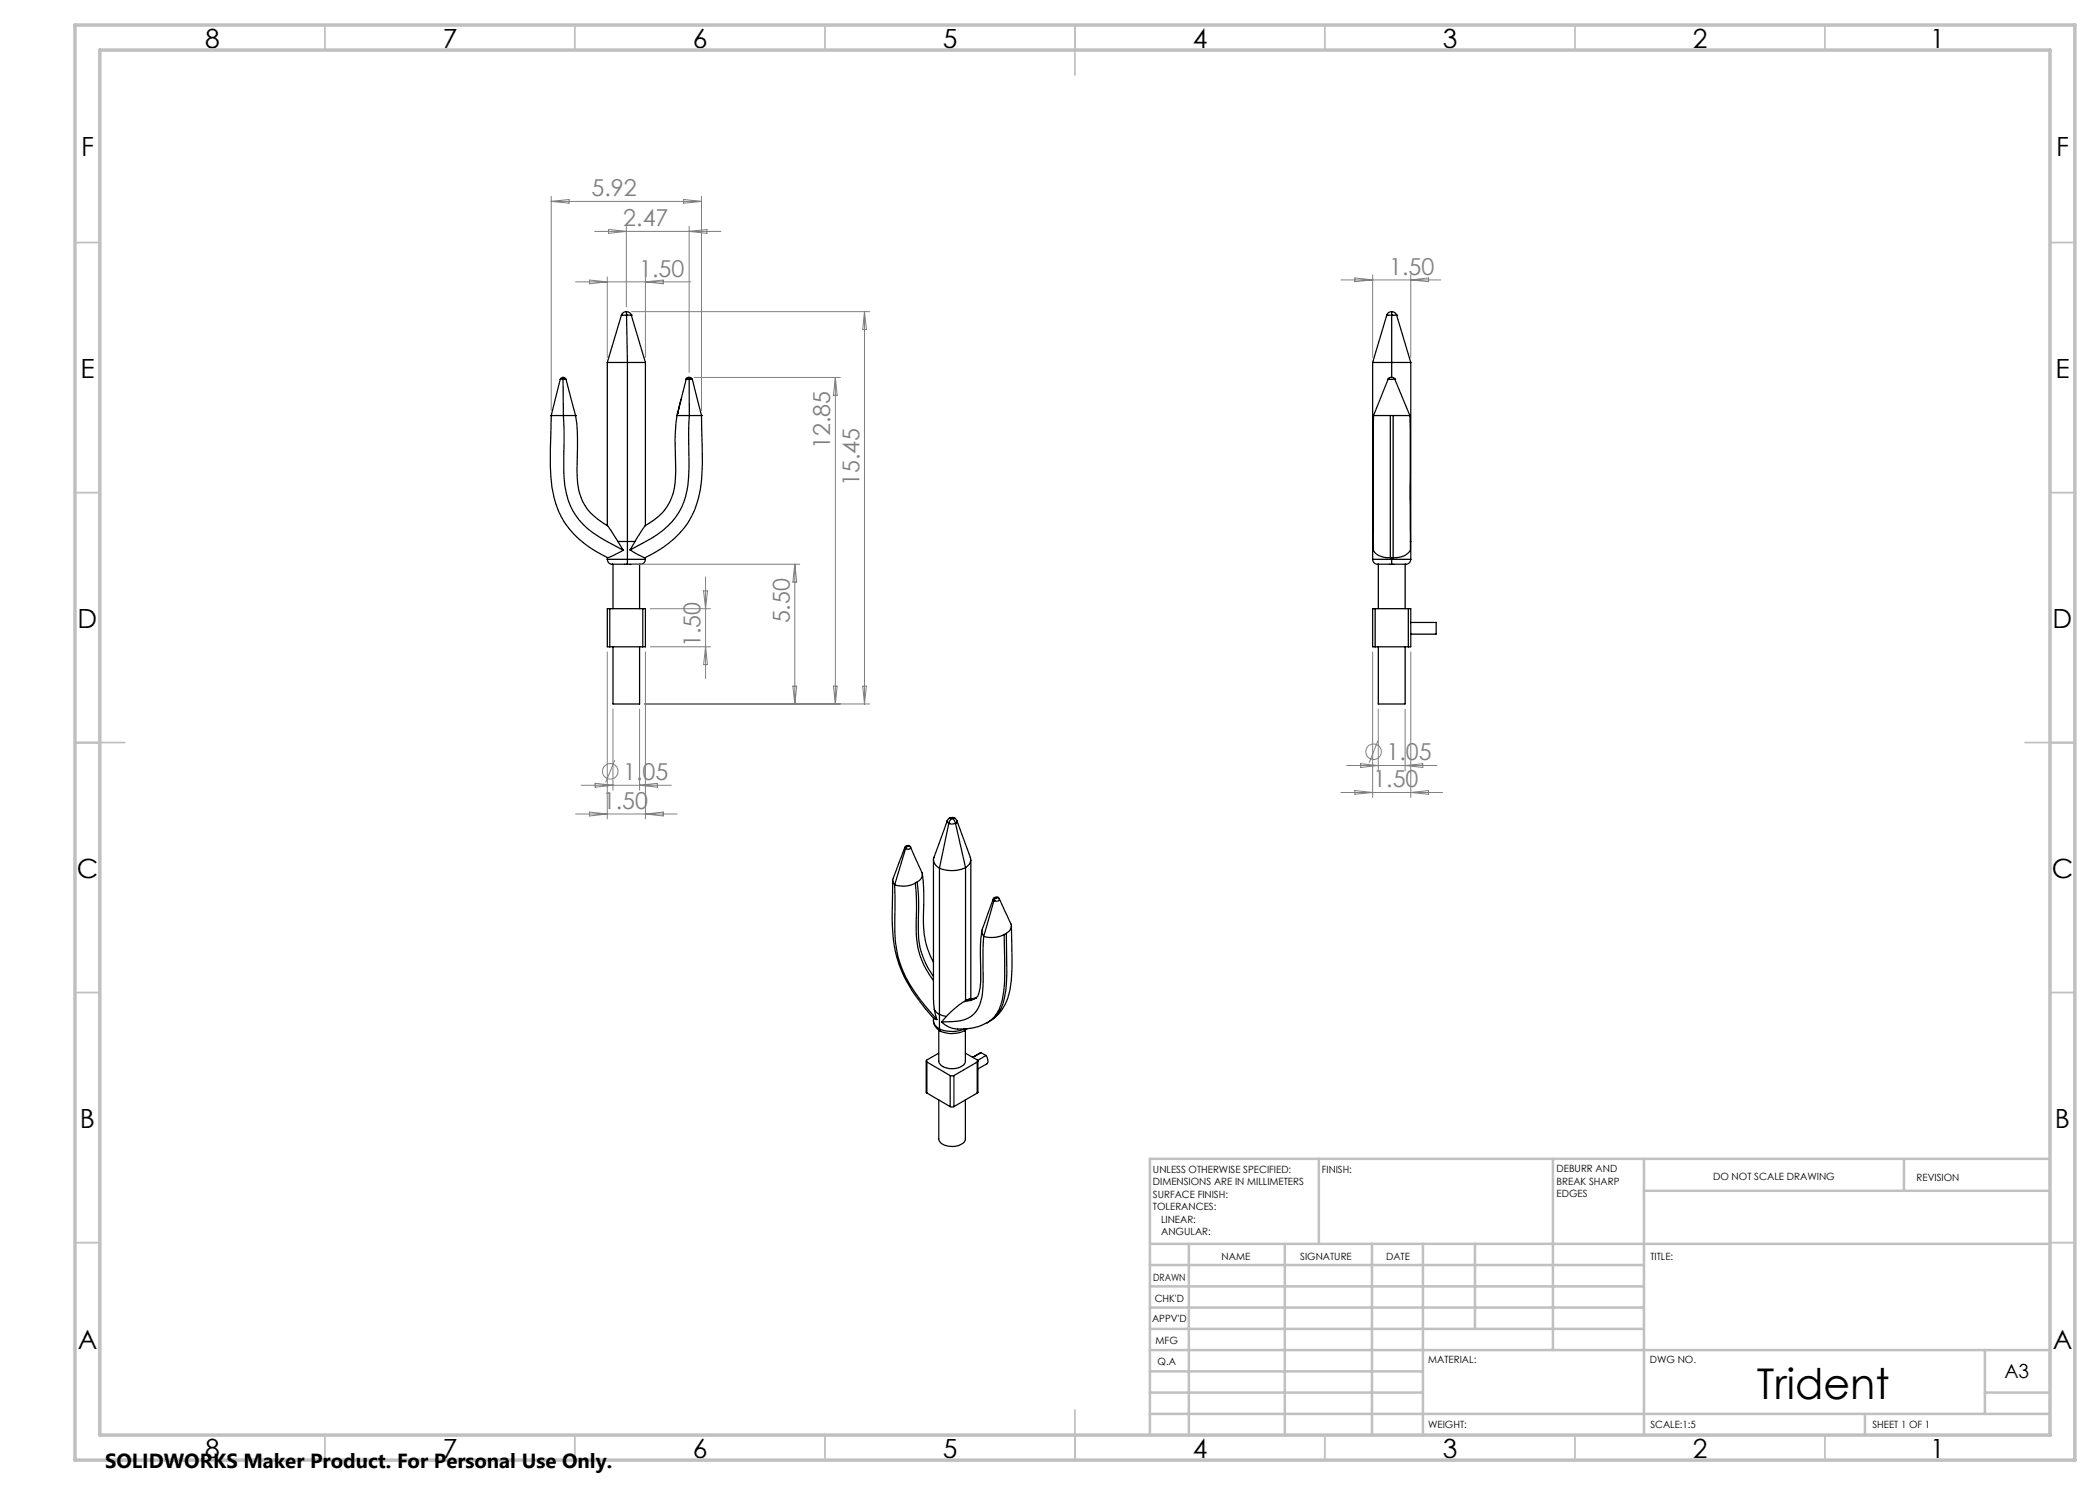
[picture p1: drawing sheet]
<svg xmlns="http://www.w3.org/2000/svg" width="420mm" height="297mm" viewBox="0 0 420 297" stroke-linecap="round" stroke-linejoin="round" font-family="sans-serif">
<g fill="none" stroke="#000" stroke-width=".25">
<path d="M112.6 75.5l-.3 .1-.3 .3-1.8 7.2M112.6 75.5l.4 .1 .2 .3 1.9 7.2M112.6 75.8h.1M112.6 75.5v.3M112.6 75.8l-.5 .1M112.6 75.8l.6 .1M112.6 75.8l.1 7.3M121.5 72.5h4M121.5 72.5v32.6M124.3 63h1M124.3 63h.1M124.3 63l-2.8 9.5"/>
<path d="M125.2 62.3a1 1 0 0 0-.9 .7M125.2 62.3h.1M125.3 62.3v.7M125.3 62.3a1 1 0 0 1 1 .7M125.3 63h.1M125.3 63h1M125.3 63l.2 9.5M125.5 72.5h3.6M125.5 72.5v39.4M126.3 63h.1M126.3 63l2.8 9.5M129.1 72.5v32.6"/>
<path d="M136.2 79.9l-.7 2.8M137.2 75.9h.1M137.2 75.9l-1.7 6.8M137.7 75.5l-.5 .4M137.7 75.5l-.3 .1-.2 .3M137.7 75.5h.1M137.8 75.5l.5 .1 .2 .3M137.8 75.8h.1M137.8 75.8l-.6 .1M137.8 75.5v.3M137.8 75.8l.7 .1M137.8 75.8l.1 7.3"/>
<path d="M138.5 75.9l1.8 7.2M274.5 72.5h7.7M274.5 72.5v39.4M277.4 63h.1M277.4 63h.9M277.4 63l-2.9 9.5M277.6 75.8h.1M277.6 75.8h1.3M277.6 75.8l.4-.3h.6l.3 .3M277.6 75.8l-2.9 7.3M278.3 63h.1M278.3 63h1"/>
<path d="M278.3 62.3a1 1 0 0 0-.9 .7M278.3 62.3v.7M278.3 62.3h.1a1 1 0 0 1 .9 .7M278.3 63v12.5M278.9 75.8h.1M278.9 75.8l3.1 7.3M279.3 63h.1M279.3 63l2.9 9.5M282.2 72.5v39.4M110.2 83.1h2.5M110.2 83.1v3.6a47.8 47.8 0 0 0 .6 12.8 17.1 17.1 0 0 0 9.5 11.4l1.3 .6 3-1.5M110.2 83.1h.1"/>
<path d="M112.7 83.1l.1 5.5a41.1 41.1 0 0 0 .4 10 13.3 13.3 0 0 0 6.7 8.9l4.7 2.5M112.7 83.1h2.4M115.1 83.1a56.9 56.9 0 0 1 .3 11.1 11.6 11.6 0 0 0 2.7 8.3l1.6 1.4 1.9 1.3 2 3.1M115.1 83.1h.1M135.5 82.7v.4h2.4M135.5 82.7l-.3 2a61.4 61.4 0 0 0-.1 9.5 11.4 11.4 0 0 1-2.6 8.3l-1.7 1.5-1.8 1.2-2 3.1M135.5 82.7h.1M137.9 83.1l-.2 3.5 .1 5.3a18.9 18.9 0 0 1-2.1 10.6 16.3 16.3 0 0 1-6.6 5.8l-3.1 1.7M137.9 83.1h2.4M140.3 83.1v2.8a49.3 49.3 0 0 1-.6 13.6 17.1 17.1 0 0 1-9.4 11.4l-1.2 .6a7.4 7.4 0 0 1-3.1-1.5M140.3 83.1h.1M274.7 83.1l-.1 26.9a3.3 3.3 0 0 0 3.5 1.5"/>
<path d="M274.7 83.1h3.4M278.1 83.1v28.4M278.1 83.1h.5M278.6 83.1h3.4M278.6 83.1v28.4M282 83.1l.1 26.9a3.4 3.4 0 0 1-3.5 1.5M121.5 111.9a1.26 1.26 0 0 0 1.4 1h2.5M121.5 111.9h4M121.5 111.5v.4M122.6 112.9v8.8M123.6 108.3l1 1.7M123.6 108.3h3.4"/>
<path d="M125.5 111.9l-.1 1M125.5 111.9h3.6M127 108.3l-1 1.7M127.9 112.9v8.8M129.1 111.9a1.28 1.28 0 0 1-1.5 1h-2.2M129.1 111.5v.4M274.5 111.9a.95 .95 0 0 0 1.2 1M274.5 111.9h3.8M274.5 108.3h.1M275.7 112.9h2.6M275.7 112.9v8.8M278.3 112.9h2.7"/>
<path d="M278.3 111.9v1M278.3 111.9h3.9M278.3 111.5h.3M278.3 111.5h-.2M278.3 111.5v.4M281 112.9v8.8M282.1 108.3h.1M282.2 111.9a.95 .95 0 0 1-1.2 1M122 121.7h-.5v7.7h.5M122 121.7v7.7M122 129.4h6.6M122 121.7h6.6"/>
<path d="M122.6 129.4v11.4h5.3v-11.4M128.6 121.7h.5v7.7h-.5M128.6 121.7v7.7M275 121.7h-.5v7.7h.5M275 129.4h6.7M275 121.7h6.7M275 121.7v7.7M275.7 129.4v11.4h5.3v-11.4M281.7 121.7h.5v7.7h-.5M281.7 121.7v7.7M282.2 124.5h5v2.3h-5M178.5 176.1a78.6 78.6 0 0 0 .2 12.1 25.5 25.5 0 0 0 6.3 13.4l1.8 2.1 .6 .2"/>
<path d="M178.9 177l.1 6.8a22.3 22.3 0 0 0 5 16.1l3.4 4M181 169.5l-1.9 5a2.32 2.32 0 0 0-.5 2l.3 .5M181 169.5l.1 .2M181.1 169.7h.1M181.1 169.7l-2.2 7.3M181.5 169.3l-.4 .4M181.6 169.2h.3l-.5-.1-.4 .4M181.6 169.2l-.1 .1M181.9 169.2l.2 .2M182.1 169.4h.1M182.1 169.4l1.7 3.9a2.37 2.37 0 0 1 .5 2.2l-.9 .9M182.1 169.4a.57 .57 0 0 1-.4 .5 .57 .57 0 0 1-.6-.2"/>
<path d="M183.1 176.6l-1.8 .6h-1.2l-1.2-.2M183.1 176.6l.2 5.4a23.2 23.2 0 0 0 .7 9.2l1.1 2.5 1.6 2.4M183.4 176.4l.3 2.7v5.2a16 16 0 0 0 3 11M183.4 176.4l-.3 .2M184.5 174.8a79.7 79.7 0 0 1 .2 10.5 16.1 16.1 0 0 0 2 7.2M186.7 172v28M186.8 171.5a1.82 1.82 0 0 0 1.1 2.1M187.9 173.6v32.2M189.5 164.1l-2.7 7.5M189.8 164.7h.1M189.8 164.7l.3 .1 1-.1M189.8 164.7l-1.9 8.9"/>
<path d="M189.9 163.6h.1M189.9 163.6a.56 .56 0 0 0-.5 .5 .56 .56 0 0 0 .4 .6M189.9 163.6l.6-.1 .5 .2M189.9 163.7h.5M190.4 163.7h.1M190.4 163.7l-.4 .4-.2 .6M190.4 163.7a.66 .66 0 0 1 1 .4l2.7 7.3a1.78 1.78 0 0 1-1 2.1M190.4 163.7l.5 .4 .2 .6M191.1 164.7h.1M191.1 164.7l2 8.8M191.3 164.1l.1 .2-.3 .4M193.1 173.5a6.5 6.5 0 0 1-5.2 .1"/>
<path d="M193.1 173.5v26.7M194.2 172v27.8M198.6 179.8l-1.8 5.2a1.96 1.96 0 0 0-.1 2.3M198.6 179.8l.2 .3M198.9 179.6l-.3 .2M198.9 179.6h.2M199.1 179.7l-.3 .4M199.1 179.6v.1M199.4 179.5l-.3 .2M199.4 179.5l-.3 .1M199.6 179.5l-.5-.1-.2 .2M199.6 179.5h-.2"/>
<path d="M199.7 179.5l.1 .2M199.8 179.7l2.4 5.2M199.8 179.7a.52 .52 0 0 1-.2 .6 .52 .52 0 0 1-.6-.1l-.2-.1M195.2 199.6l-1.9 .5M195.3 199.6l-1.4 .2-.6 .3M196.4 186.2a69.7 69.7 0 0 0-.3 10.1 5.1 5.1 0 0 1-.8 3.2l-.2 .2a4.3 4.3 0 0 1-2.2 .6M196.7 187.3l-.1 5.7a25.4 25.4 0 0 1-.4 7.2 5.3 5.3 0 0 1-5.7 4.1l-2.2 .1M198.8 180.1h.1M198.8 180.1l-2.1 7.2M200.8 186.9l-1.7 .6h-1.2l-1.2-.2M200.8 186.9l.1 2.3a51.1 51.1 0 0 1-.5 10.8 6.8 6.8 0 0 1-3 4.5M201.3 186.7v2.2a47.8 47.8 0 0 1-.5 10.9 6.5 6.5 0 0 1-3.4 4.7"/>
<path d="M201.3 186.7l-.5 .2M202.2 184.8a1.6 1.6 0 0 1-.9 1.9M202.3 185.2a71.8 71.8 0 0 1-.3 12.9 9 9 0 0 1-3.7 5.9M185.2 212.2v6.3l.2 .1M185.4 212.4l4.6 2.7M185.4 218.6l4.6 2.7M185.4 212.4v6.2M186.7 204.1a2.6 2.6 0 0 0 1.4 2.2l-.2-.5M186.7 204.1l.3 .9 .9 .8M186.7 203.6v.5M186.7 200l.2 1.9M186.9 201.9l.1 .3a2.97 2.97 0 0 0 2.3 1.1"/>
<path d="M186.9 201.9l.5 2M187.7 210.6l-2.3 1.4-.2 .2 .2 .2M187.7 206v6.2a1.88 1.88 0 0 0 2 1.5 3.1 3.1 0 0 0 3.3-1.2l.1-6.5M187.7 220v7.7a1.88 1.88 0 0 0 2 1.5 3.1 3.1 0 0 0 3.3-1.1l.1-8.1M187.9 205.8a6.3 6.3 0 0 0 5 0M188.3 204.4a6.3 6.3 0 0 0 6 1.2l1.4-.3 1.7-.8M189.3 203.3l-1 1.1M190 215.1h.8M190 215.1v6.2M190.8 215.1v6.2M192.9 200.3a15.1 15.1 0 0 0-3.6 3M192.9 206.1a6 6 0 0 1-4.8 .1"/>
<path d="M193.1 210.6l2.3 1.4 .2 .2-.2 .2M193.1 205.8l-.2 .3M193.1 200.2l-.2 .1M193.3 200.1l-.2 .1M193.4 205.7l-.5 .5M195.4 212.4l-4.6 2.7M195.4 212.4v6.2M195.4 218.6l-4.6 2.7M195.6 212.2v6.3l-.2 .1M196.2 210.5l-1.7 1M196.2 210.5l-1.6 1M196.2 210.5l1 .6"/>
<path d="M197.2 211.1a1.27 1.27 0 0 1 .1 1.7l-1.7 1M197.2 211.1l-1.7 1M190 221.3h.8"/>
</g>
<g fill="none" stroke="#808080" stroke-width=".2">
<path d="M110.2 39.3v42.8M136.7 39.9l3.6 .4-3.6 .3zM140.3 39.3v42.8M110.2 40.3h30.1M110.2 40.3l3.6-.4v.7zM115.1 56.4h23M117.9 56l3.6 .4-3.6 .4zM118.9 46.3h25.3M121.5 55.4v16.1M121.7 45.9l3.6 .4-3.6 .4zM125.3 45.3v16M129.1 55.4v16.1"/>
<path d="M129.1 56.4l3.5-.4v.8zM137.8 45.3v29.2M137.8 46.3l3.6-.4v.8zM268.2 56h19.9M271 55.6l3.5 .4-3.5 .3zM274.5 55v16.5M282.2 55v16.5M282.2 56l3.5-.4v.7zM126.3 62.3h47.6M138.8 75.5h29.3M167.1 75.5v65.3M167.1 75.5l.3 3.6h-.7z"/>
<path d="M172.9 62.3v78.5M172.9 62.3l.4 3.6h-.8zM126.4 112.9h33.5M140.7 118.2h.8l-.4 3.5zM141.1 115.4v20.3M159 112.9v27.9M159 112.9l.3 3.5h-.7zM121.5 130.4v33.4M129.1 130.4v33.4M130.1 129.4h12M130.1 121.7h12M141.1 129.4l.4 3.5h-.8z"/>
<path d="M158.6 137.2h.7l-.3 3.6zM166.7 137.2h.7l-.3 3.6zM172.5 137.2h.8l-.4 3.6zM274.5 130.4v29.1M282.2 130.4v29.1M116.2 157.1h18.1M119 156.7l3.6 .4-3.6 .3zM122.6 141.8v16.2M122.9 152l-1.8 4.5M127.9 141.8v16.2M127.9 157.1l3.6-.4v.7zM128.9 140.8h45"/>
<path d="M268.2 158.5h20.3M269.3 153.1h18.1M271 158.1l3.5 .4-3.5 .4zM272.1 152.7l3.6 .4-3.6 .4zM275.6 148.1l-1.8 4.5M275.7 141.8v12.3M281 141.8v12.3M281 153.1l3.6-.4v.8zM282.2 158.5l3.5-.4v.8zM115.1 162.8h20.3M117.9 162.4l3.6 .4-3.6 .4zM129.1 162.8l3.5-.4v.8z"/>
<circle cx="122.1" cy="154.3" r="1.55"/>
<circle cx="274.7" cy="150.4" r="1.55"/>
</g>
<g fill="none" stroke="#c0c0c0" stroke-width=".35">
<path d="M65 5v5M115 5v5M165 5v5M215 5v10M265 5v5M315 5v5M365 5v5M15 48.5h5M410 48.5h5M15 98.5h5M410 98.5h5M15 148.5h10"/>
<path d="M405 148.5h10M15 198.5h5M410 198.5h5M15 248.5h5M410 248.5h5M65 287v5M115 287v5M165 287v5M215 282v10M265 287v5M315 287v5M365 287v5"/>
</g>
<g fill="none" stroke="#c0c0c0" stroke-width=".5">
<path d="M263.8 231.8v17M310.6 231.8v38.2M328.8 231.8v55.2M328.8 238.2h81.2M380.8 231.8v6.4M410 231.8h-180v55.2M230 248.8h180M230 257.3h98.8M230 253h98.8M237.8 248.8v38.2M257 248.8v38.2M274.4 248.8v38.2"/>
<path d="M284.6 248.8v38.2M295 248.8v17M230 265.8h98.8M230 261.5h98.8M230 278.5h54.6M230 274.3h54.6M230 270h180M397 278.5h13M397 270v12.8M230 282.8h180M373 282.8v4.2"/>
</g>
<path d="M15 5h400v287h-400zM20 10h390v277h-390z" fill="none" stroke="#c0c0c0" stroke-width=".7"/>
<text font-size="8.5" x="351.3" y="279.7">Trident</text>
<g font-size="5.3">
<text x="41" y="9.5">8</text>
<text x="88.5" y="9.5">7</text>
<text x="138.5" y="9.5">6</text>
<text x="188.5" y="9.5">5</text>
<text x="238.5" y="9.5">4</text>
<text x="288.5" y="9.5">3</text>
<text x="338.5" y="9.5">2</text>
<text x="386" y="9.5">1</text>
<text x="16.2" y="31.3">F</text>
<text x="411.2" y="31.3">F</text>
<text x="16.1" y="75.5">E</text>
<text x="411.1" y="75.5">E</text>
<text x="15.5" y="125.5">D</text>
<text x="410.5" y="125.5">D</text>
<text x="15.4" y="175.5">C</text>
<text x="410.4" y="175.5">C</text>
<text x="16" y="225.5">B</text>
<text x="411" y="225.5">B</text>
<text x="15.5" y="269.8">A</text>
<text x="410.5" y="269.8">A</text>
<text x="41" y="291.5">8</text>
<text x="88.5" y="291.5">7</text>
<text x="138.5" y="291.5">6</text>
<text x="188.5" y="291.5">5</text>
<text x="238.5" y="291.5">4</text>
<text x="288.5" y="291.5">3</text>
<text x="338.5" y="291.5">2</text>
<text x="386" y="291.5">1</text>
</g>
<g font-size="4.7" fill="#808080">
<text x="118.3" y="39.2">5.92</text>
<text x="124.7" y="45.2">2.47</text>
<text x="127.8" y="55.4">1.50</text>
<text x="277.8" y="54.9">1.50</text>
<text x="166.1" y="89.8" transform="rotate(-90 166.1 89.8)">12.85</text>
<text x="171.9" y="97.3" transform="rotate(-90 171.9 97.3)">15.45</text>
<text x="158" y="124.7" transform="rotate(-90 158 124.7)">5.50</text>
<text x="140.1" y="129.4" transform="rotate(-90 140.1 129.4)">1.50</text>
<text x="124.6" y="156">1.05</text>
<text x="277.3" y="152">1.05</text>
<text x="120.6" y="161.8">1.50</text>
<text x="274.7" y="157.5">1.50</text>
</g>
<text font-size="4.1" x="21" y="293.7">SOLIDWORKS Maker Product. For Personal Use Only.</text>
<text font-size="3.9" x="400.9" y="275.5">A3</text>
<g font-size="2">
<text x="230.6" y="234.6">UNLESS OTHERWISE SPECIFIED:</text>
<text x="230.6" y="237.1">DIMENSIONS ARE IN MILLIMETERS</text>
<text x="230.6" y="239.6">SURFACE FINISH:</text>
<text x="264.4" y="234.6">FINISH:</text>
<text x="311.3" y="234.5">DEBURR AND</text>
<text x="311.3" y="237">BREAK SHARP</text>
<text x="311.3" y="239.5">EDGES</text>
<text x="342.6" y="236">DO NOT SCALE DRAWING</text>
<text x="383.3" y="236.2">REVISION</text>
<text x="230.6" y="242.1">TOLERANCES:</text>
<text x="232.2" y="244.6">LINEAR:</text>
<text x="232.2" y="247.1">ANGULAR:</text>
<text x="244.3" y="252">NAME</text>
<text x="260" y="251.9">SIGNATURE</text>
<text x="277.2" y="251.9">DATE</text>
<text x="330.1" y="251.9">TITLE:</text>
<text x="230.6" y="256.1">DRAWN</text>
<text x="230.9" y="260.3">CHK'D</text>
<text x="230.4" y="264.4">APPV'D</text>
<text x="231.1" y="268.8">MFG</text>
<text x="231.5" y="273">Q.A</text>
<text x="285.6" y="272.5">MATERIAL:</text>
<text x="330" y="272.5">DWG NO.</text>
<text x="285.6" y="285.5">WEIGHT:</text>
<text x="330.1" y="285.6">SCALE:1:5</text>
<text x="374.5" y="285.6">SHEET 1 OF 1</text>
</g>
</svg>
